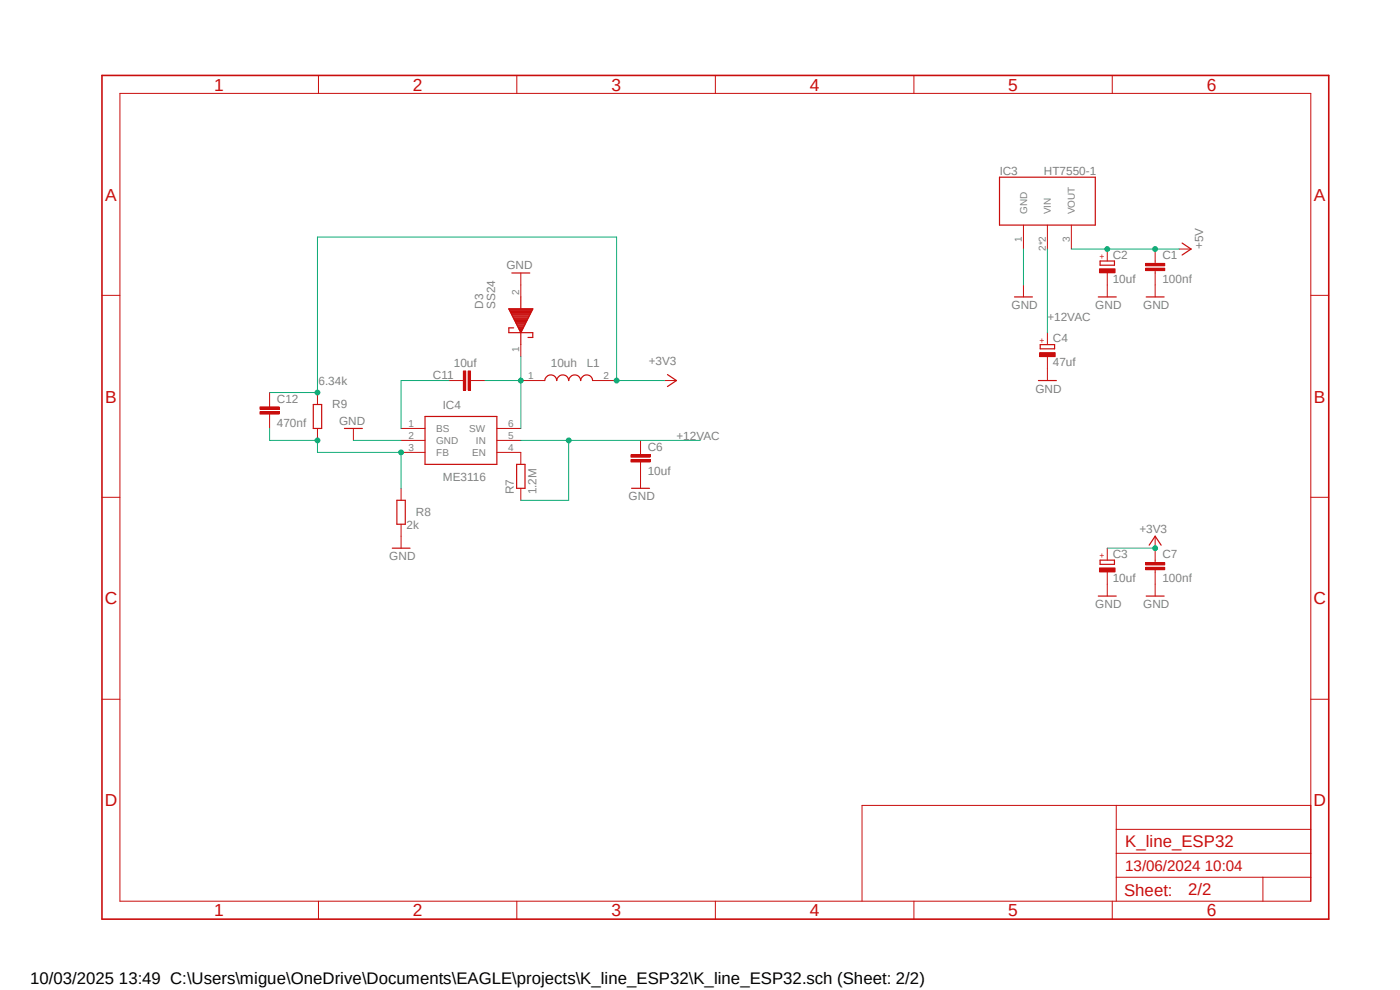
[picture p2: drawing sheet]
<svg xmlns="http://www.w3.org/2000/svg" width="297mm" height="210mm" viewBox="0 0 297 210" stroke-linecap="round" stroke-linejoin="round" font-family="sans-serif">
<path d="M21.1 15.7l261.2 179.8M282.3 15.7l-261.2 179.8" fill="none" stroke="#fff" stroke-width=".21"/>
<g fill="none" stroke="#c90d0c" stroke-width=".21">
<path d="M25.4 19.8h252.7v171.4h-252.7zM67.6 16v3.8M109.6 16v3.8M151.8 16v3.8M193.9 16v3.8M236 16v3.8M21.6 62.7h3.8M278.1 62.7h3.8M21.6 105.5h3.8M245.1 118.8v.5M278.1 105.5h3.8M245.1 120.9v.5"/>
<path d="M21.6 148.3h3.8M278.1 148.3h3.8M236.8 170.9v20.3M236.8 175.9h41.3M278.1 170.9h-95.2v20.3M67.6 191.2v3.8M109.6 191.2v3.8M151.8 191.2v3.8M193.9 191.2v3.8M236 191.2v3.8M236.8 186.1h41.3M236.8 181h41.3"/>
<path d="M267.9 186.1v5.1"/>
</g>
<path d="M21.6 16h260.3v179h-260.3z" fill="none" stroke="#c90d0c" stroke-width=".34"/>
<path d="M243 120.4h4.1v.5h-4.1z" fill-rule="evenodd" fill="#c90d0c"/>
<path d="M243 120.4h4.1v.5h-4.1z" fill="none" stroke="#c90d0c" stroke-width=".21"/>
<path d="M243 119.3h4.1v.5h-4.1z" fill-rule="evenodd" fill="#c90d0c"/>
<path d="M243 119.3h4.1v.5h-4.1zM245.1 113.7v5.1M234.9 123.9v2.5M245.1 121.4v5" fill="none" stroke="#c90d0c" stroke-width=".21"/>
<path d="M233.4 118.8h3v.9h-3zM243.8 115.7l1.3-2 1.2 2M233 126.4h3.8M243.2 126.4h3.8" fill="none" stroke="#c90d0c" stroke-width=".25"/>
<path d="M233.3 120.5h3.3v.8h-3.3z" fill-rule="evenodd" fill="#c90d0c"/>
<path d="M217.1 47.8v5M222.2 47.8v5M227.3 47.8v5M250.1 52.8h2.6M217.1 60.5v2.5M234.9 116.3v2.5M233.3 120.5h3.3v.8h-3.3zM234.9 121.4v2.5" fill="none" stroke="#c90d0c" stroke-width=".21"/>
<path d="M212 37.6h20.4v10.2h-20.4zM233.4 55.4h3v.9h-3zM250.8 51.6l1.9 1.2-1.9 1.3M215.2 63h3.8" fill="none" stroke="#c90d0c" stroke-width=".25"/>
<path d="M233.3 57h3.3v.9h-3.3z" fill-rule="evenodd" fill="#c90d0c"/>
<path d="M233.3 57h3.3v.9h-3.3zM234.9 52.8v2.6M234.9 57.9v5.1" fill="none" stroke="#c90d0c" stroke-width=".21"/>
<path d="M220.7 73.1h3v.9h-3zM233 63h3.8" fill="none" stroke="#c90d0c" stroke-width=".25"/>
<path d="M220.6 74.8h3.3v.8h-3.3z" fill-rule="evenodd" fill="#c90d0c"/>
<path d="M245.1 55.4v.5M245.1 57.4v.5M220.6 74.8h3.3v.8h-3.3zM222.2 70.6v2.5M222.2 75.6v5.1" fill="none" stroke="#c90d0c" stroke-width=".21"/>
<path d="M220.3 80.7h3.8" fill="none" stroke="#c90d0c" stroke-width=".25"/>
<path d="M243 56.9h4.1v.5h-4.1z" fill-rule="evenodd" fill="#c90d0c"/>
<path d="M243 56.9h4.1v.5h-4.1z" fill="none" stroke="#c90d0c" stroke-width=".21"/>
<path d="M243 55.9h4.1v.5h-4.1z" fill-rule="evenodd" fill="#c90d0c"/>
<path d="M243 55.9h4.1v.5h-4.1zM245.1 52.8v2.6M245.1 57.9v5.1M135.9 96v.5M135.9 98v.5" fill="none" stroke="#c90d0c" stroke-width=".21"/>
<path d="M243.2 63h3.8" fill="none" stroke="#c90d0c" stroke-width=".25"/>
<path d="M133.9 97.5h4v.5h-4z" fill-rule="evenodd" fill="#c90d0c"/>
<path d="M133.9 97.5h4v.5h-4z" fill="none" stroke="#c90d0c" stroke-width=".21"/>
<path d="M133.9 96.5h4v.5h-4z" fill-rule="evenodd" fill="#c90d0c"/>
<g fill="none" stroke="#c90d0c" stroke-width=".21">
<path d="M110.5 57.9v2.6M85.1 90.9h5.1M85.1 93.4h5.1M85.1 96h5.1M97.8 80.7h.5M99.8 80.7h.5M105.4 90.9h5.1M105.4 93.4h5.1M105.4 96h5.1v2.5M133.9 96.5h4v.5h-4zM135.9 93.4v2.6M135.9 98.5v5.1"/>
<path d="M110.5 103.6v2.5"/>
</g>
<path d="M108.6 57.9h3.8M90.2 88.3h15.2v10.2h-15.2zM109.6 98.5h1.8v5.1h-1.8zM134 103.6h3.8" fill="none" stroke="#c90d0c" stroke-width=".25"/>
<path d="M99.3 78.7h.5v4.1h-.5z" fill-rule="evenodd" fill="#c90d0c"/>
<path d="M99.3 78.7h.5v4.1h-.5z" fill="none" stroke="#c90d0c" stroke-width=".21"/>
<path d="M98.3 78.7h.5v4.1h-.5z" fill-rule="evenodd" fill="#c90d0c"/>
<path d="M98.3 78.7h.5v4.1h-.5zM57.2 85.8v.5M57.2 87.8v.5M67.4 83.3v2.5M67.4 90.9v2.5M75 90.9v2.5M95.2 80.7h2.6M100.3 80.7h2.6M85.1 103.6v2.5M85.1 111.2v5.1" fill="none" stroke="#c90d0c" stroke-width=".21"/>
<path d="M66.5 85.8h1.7v5.1h-1.7zM73.1 90.9h3.8M83.2 116.3h3.8M84.2 106.1h1.8v5.1h-1.8z" fill="none" stroke="#c90d0c" stroke-width=".25"/>
<path d="M55.2 87.3h4v.5h-4z" fill-rule="evenodd" fill="#c90d0c"/>
<path d="M55.2 87.3h4v.5h-4z" fill="none" stroke="#c90d0c" stroke-width=".21"/>
<path d="M55.2 86.3h4v.5h-4z" fill-rule="evenodd" fill="#c90d0c"/>
<path d="M110.5 60.5v2.5M110.5 73.1v2.5M55.2 86.3h4v.5h-4zM57.2 83.3v2.5M57.2 88.3v2.6M110.5 80.7h5.1M125.7 80.7h5.1M141 80.7h2.5" fill="none" stroke="#c90d0c" stroke-width=".21"/>
<g fill="none" stroke="#c90d0c" stroke-width=".25">
<path d="M107.9 65.5h5.1l-2.5 5.1zM108.1 65.7h4.8M108.2 65.9h4.7M108.2 66.1h4.5M108.3 66.3h4.3M108.5 66.5h4.1M108.5 66.7h4M108.6 66.8h3.8M108.7 67.1h3.6M108.8 67.2h3.4M108.9 67.4h3.2M109 69.6h-1.1v1h5.1v1h-1"/>
<path d="M109 67.6h3M109.1 67.8h2.8M109.2 68h2.6M109.3 68.2h2.4M109.4 68.4h2.2M109.5 68.6h2M109.6 68.7h1.8M109.7 69h1.6M109.8 69.1h1.4M109.9 69.3h1.2M110 69.5h1M110.1 69.7h.9"/>
<path d="M110.2 69.9h.6M110.2 70.1h.5M110.4 70.3h.3M110.4 70.5h.2M110.5 63v2.5M110.5 70.6v2.5M141.6 79.5l1.9 1.2-1.9 1.3M115.6 80.7a1.27 1.27 0 0 1 1.2-1.2 1.27 1.27 0 0 1 1.3 1.2 1.27 1.27 0 0 1 1.3-1.2 1.27 1.27 0 0 1 1.2 1.2 1.27 1.27 0 0 1 1.3-1.2 1.27 1.27 0 0 1 1.3 1.2 1.27 1.27 0 0 1 1.3-1.2 1.27 1.27 0 0 1 1.2 1.2"/>
</g>
<path d="M217.1 52.8v7.7M75 93.4h10.1M234.9 116.3h10.2" fill="none" stroke="#0dab76" stroke-width=".21"/>
<circle cx="245.1" cy="116.3" r=".51" fill="#0dab76"/>
<g fill="none" stroke="#0dab76" stroke-width=".21">
<path d="M67.4 50.3v33h-10.2"/>
<circle cx="245.1" cy="116.3" r=".51"/>
</g>
<circle cx="67.3" cy="83.3" r=".51" fill="#0dab76"/>
<g fill="none" stroke="#0dab76" stroke-width=".21">
<path d="M67.4 50.3h63.4v30.4h10.2"/>
<circle cx="67.3" cy="83.3" r=".51"/>
</g>
<circle cx="130.8" cy="80.7" r=".51" fill="#0dab76"/>
<g fill="none" stroke="#0dab76" stroke-width=".21">
<path d="M222.2 52.8v17.8M110.5 93.4h25.4M120.6 93.4v12.7h-10.1"/>
<circle cx="130.8" cy="80.7" r=".51"/>
</g>
<circle cx="120.6" cy="93.4" r=".51" fill="#0dab76"/>
<g fill="none" stroke="#0dab76" stroke-width=".21">
<path d="M227.3 52.8h17.8M135.9 93.4h12.7"/>
<circle cx="120.6" cy="93.4" r=".51"/>
</g>
<circle cx="234.9" cy="52.8" r=".51" fill="#0dab76"/>
<g fill="none" stroke="#0dab76" stroke-width=".21">
<path d="M245.1 52.8h5"/>
<circle cx="234.9" cy="52.8" r=".51"/>
</g>
<circle cx="245.1" cy="52.8" r=".51" fill="#0dab76"/>
<g fill="none" stroke="#0dab76" stroke-width=".21">
<path d="M110.5 75.6v15.3M102.9 80.7h7.6"/>
<circle cx="245.1" cy="52.8" r=".51"/>
</g>
<circle cx="110.5" cy="80.7" r=".51" fill="#0dab76"/>
<g fill="none" stroke="#0dab76" stroke-width=".21">
<path d="M67.4 93.4v2.6h17.7v7.6M95.2 80.7h-10.1v10.2"/>
<circle cx="110.5" cy="80.7" r=".51"/>
</g>
<circle cx="85.1" cy="96" r=".51" fill="#0dab76"/>
<g fill="none" stroke="#0dab76" stroke-width=".21">
<path d="M57.2 90.9v2.5h10.2"/>
<circle cx="85.1" cy="96" r=".51"/>
</g>
<circle cx="67.3" cy="93.4" r=".51" fill="#0dab76"/>
<circle cx="67.3" cy="93.4" r=".51" fill="none" stroke="#0dab76" stroke-width=".21"/>
<g font-size="3.7" fill="#c90d0c">
<text x="45.5" y="19.2">1</text>
<text x="87.6" y="19.2">2</text>
<text x="129.7" y="19.2">3</text>
<text x="171.8" y="19.2">4</text>
<text x="213.9" y="19.2">5</text>
<text x="256" y="19.2">6</text>
<text x="22.3" y="42.5">A</text>
<text x="278.8" y="42.5">A</text>
<text x="22.3" y="85.4">B</text>
<text x="278.8" y="85.4">B</text>
<text x="22.2" y="128.2">C</text>
<text x="278.7" y="128.2">C</text>
<text x="22.2" y="171.1">D</text>
<text x="278.7" y="171.1">D</text>
<text x="45.5" y="194.4">1</text>
<text x="87.6" y="194.4">2</text>
<text x="129.7" y="194.4">3</text>
<text x="171.8" y="194.4">4</text>
<text x="213.9" y="194.4">5</text>
<text x="256" y="194.4">6</text>
</g>
<g font-size="3.6" fill="#c90d0c">
<text x="238.7" y="179.7">K_line_ESP32</text>
<text x="238.5" y="190">Sheet:</text>
<text x="252.1" y="189.9">2/2</text>
</g>
<text font-size="3.6" x="6.4" y="208.8">10/03/2025 13:49 C:\Users\migue\OneDrive\Documents\EAGLE\projects\K_line_ESP32\K_line_ESP32.sch (Sheet: 2/2)</text>
<text font-size="3.2" fill="#c90d0c" x="238.7" y="184.8">13/06/2024 10:04</text>
<g font-size="2.5" fill="#808080">
<text x="212.1" y="37.1">IC3</text>
<text x="221.5" y="37.1">HT7550-1</text>
<text x="255.2" y="52.8" transform="rotate(-90 255.2 52.8)">+5V</text>
<text x="107.4" y="57.2">GND</text>
<text x="236.1" y="59.9">10uf</text>
<text x="236.1" y="54.9">C2</text>
<text x="246.6" y="55">C1</text>
<text x="102.5" y="65.5" transform="rotate(-90 102.5 65.5)">D3</text>
<text x="105" y="65.5" transform="rotate(-90 105 65.5)">SS24</text>
<text x="214.6" y="65.5">GND</text>
<text x="232.4" y="65.5">GND</text>
<text x="242.5" y="65.5">GND</text>
<text x="246.6" y="60.1">100nf</text>
<text x="222.2" y="68.1">+12VAC</text>
<text x="96.3" y="77.8">10uf</text>
<text x="116.8" y="77.8">10uh</text>
<text x="124.5" y="77.8">L1</text>
<text x="137.6" y="77.4">+3V3</text>
<text x="223.4" y="77.7">47uf</text>
<text x="223.4" y="72.6">C4</text>
<text x="67.6" y="81.7">6.34k</text>
<text x="91.8" y="80.3">C11</text>
<text x="219.7" y="83.3">GND</text>
<text x="58.7" y="85.4">C12</text>
<text x="70.5" y="86.6">R9</text>
<text x="94" y="86.7">IC4</text>
<text x="58.7" y="90.5">470nf</text>
<text x="71.9" y="90.1">GND</text>
<text x="137.4" y="95.6">C6</text>
<text x="143.5" y="93.4">+12VAC</text>
<text x="94" y="101.9">ME3116</text>
<text x="137.4" y="100.7">10uf</text>
<text x="109" y="104.9" transform="rotate(-90 109 104.9)">R7</text>
<text x="113.8" y="104.9" transform="rotate(-90 113.8 104.9)">1.2M</text>
<text x="133.4" y="106.1">GND</text>
<text x="86.2" y="112.2">2k</text>
<text x="88.2" y="109.4">R8</text>
<text x="241.7" y="113">+3V3</text>
<text x="82.6" y="118.8">GND</text>
<text x="236.1" y="118.4">C3</text>
<text x="246.6" y="118.5">C7</text>
<text x="236.1" y="123.4">10uf</text>
<text x="246.6" y="123.5">100nf</text>
<text x="232.4" y="129">GND</text>
<text x="242.5" y="129">GND</text>
</g>
<g font-size="2.1" fill="#808080">
<text x="217.9" y="45.4" transform="rotate(-90 217.9 45.4)">GND</text>
<text x="223" y="45.4" transform="rotate(-90 223 45.4)">VIN</text>
<text x="228" y="45.4" transform="rotate(-90 228 45.4)">VOUT</text>
<text x="216.8" y="51.3" transform="rotate(-90 216.8 51.3)">1</text>
<text x="221.9" y="53.3" transform="rotate(-90 221.9 53.3)">2*2</text>
<text x="226.9" y="51.3" transform="rotate(-90 226.9 51.3)">3</text>
<text x="110.2" y="62.6" transform="rotate(-90 110.2 62.6)">2</text>
<text x="110.2" y="74.7" transform="rotate(-90 110.2 74.7)">1</text>
<text x="112.1" y="80.4">1</text>
<text x="128.1" y="80.4">2</text>
<text x="86.7" y="90.6">1</text>
<text x="86.7" y="93.1">2</text>
<text x="86.7" y="95.6">3</text>
<text x="92.5" y="91.7">BS</text>
<text x="92.5" y="94.2">GND</text>
<text x="99.6" y="91.7">SW</text>
<text x="101" y="94.2">IN</text>
<text x="107.8" y="90.6">6</text>
<text x="107.8" y="93.1">5</text>
<text x="107.8" y="95.6">4</text>
<text x="92.5" y="96.7">FB</text>
<text x="100.2" y="96.7">EN</text>
</g>
<g font-size="1.8" fill="#c90d0c">
<text x="234.4" y="54.9" transform="rotate(-90 234.4 54.9)">+</text>
<text x="221.7" y="72.7" transform="rotate(-90 221.7 72.7)">+</text>
<text x="234.4" y="118.4" transform="rotate(-90 234.4 118.4)">+</text>
</g>
</svg>
